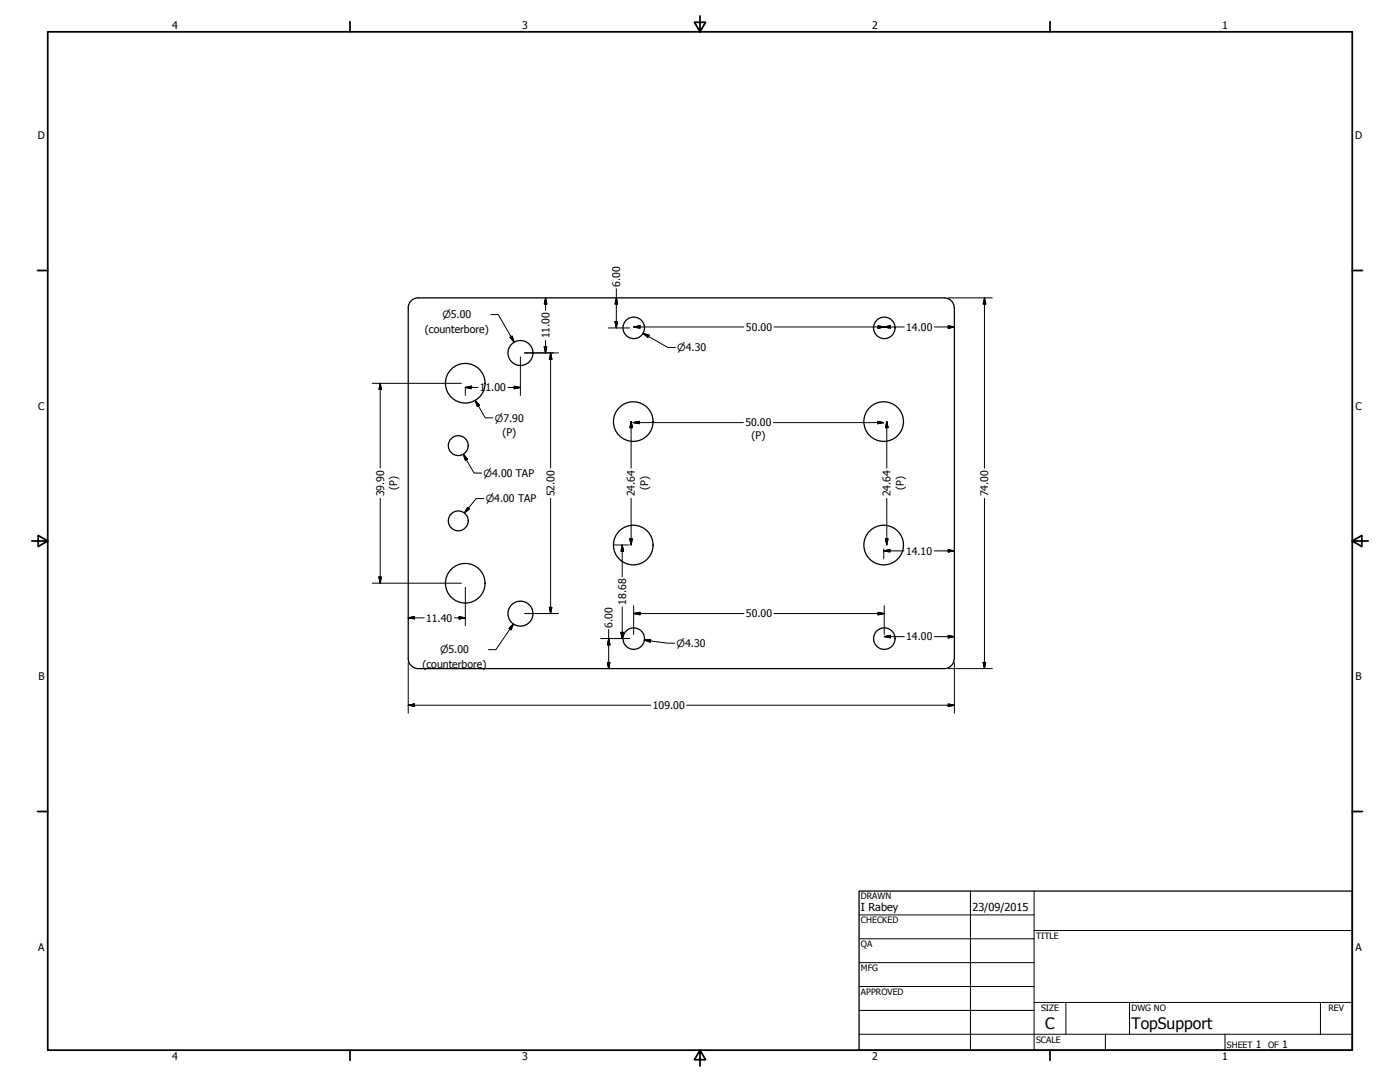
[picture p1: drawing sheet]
<svg xmlns="http://www.w3.org/2000/svg" width="559mm" height="432mm" viewBox="0 0 559 432" stroke-linecap="round" stroke-linejoin="round" font-family="sans-serif">
<!-- layer: Visible (ANSI) -->
<g fill="none" stroke="#000" stroke-width=".51">
<path d="M380.9 122.8a4 4 0 0 0-4-3.9h-210a4 4 0 0 0-4 3.9v140a4 4 0 0 0 4 4h210a4 4 0 0 0 4-3.9M380.9 122.9v139.9"/>
<circle cx="253" cy="130.8" r="4.3"/>
<circle cx="353" cy="130.8" r="4.3"/>
<circle cx="185.7" cy="152.9" r="7.9"/>
<circle cx="207.7" cy="140.9" r="5"/>
<circle cx="182.9" cy="177.8" r="4"/>
<circle cx="252.8" cy="168.2" r="7.9"/>
<circle cx="352.7" cy="168.2" r="7.9"/>
<circle cx="182.9" cy="207.9" r="4"/>
<circle cx="252.8" cy="217.5" r="7.9"/>
<circle cx="352.7" cy="217.5" r="7.9"/>
<circle cx="185.7" cy="232.8" r="7.9"/>
<circle cx="207.7" cy="244.9" r="5"/>
<circle cx="253" cy="254.9" r="4.3"/>
<circle cx="353" cy="254.9" r="4.3"/>
</g>
<!-- layer: Border (ANSI) -->
<g fill="none" stroke="#000" stroke-width=".7">
<path d="M19 12.7h520.8v406.4h-520.8zM139.7 8.6v4.1M279.4 6.3v6.4l-2.2-3.8h4.4l-2.2 3.8M419.1 8.6v4.1M15 107.9h4M539.8 107.9h4M12.7 215.9h6.3l-3.8-2.2v4.4l3.8-2.2M539.8 215.9l3.8 2.2v-4.4l-3.8 2.2h6.3M15 323.8h4M539.8 323.8h4M139.7 419.1v4.1M279.4 419.1l2.2 3.8h-4.4l2.2-3.8v6.3"/>
<path d="M419.1 419.1v4.1"/>
</g>
<!-- layer: Title (ANSI) -->
<g fill="none" stroke="#000" stroke-width=".4">
<path d="M387.3 355.6v63.5M412.7 355.6v63.5M342.9 365.1h69.8M342.9 374.6h69.8M412.7 371.3h127.1M342.9 384.2h69.8M342.9 393.7h69.8M342.9 412.7h196.9M342.9 403.2h69.8M412.7 400h127.1M425.4 400v12.7M441.2 412.7v6.4"/>
<path d="M450.8 400v12.7M488.9 412.7v6.4M527 400v12.7"/>
</g>
<path d="M342.9 355.6h196.9v63.5h-196.9z" fill="none" stroke="#000" stroke-width=".51"/>
<!-- layer: Dimension (ANSI) -->
<g fill="none" stroke="#000" stroke-width=".4">
<path d="M217.7 118.9l.5 2.4h-1zM217.7 118.9v4.9M246 118.9l.5 2.4h-1zM246 115.3v15.6M378.5 118.9h17.6M392.9 118.9l.5 2.4h-1zM392.9 118.9v67.9M195.9 125.5h3l6.3 11M203.6 134.6l.8-.5 .8 2.4zM217.2 138.4h1l-.5 2.4zM217.7 135.9v4.9M242.8 130.9h8.5"/>
<path d="M245.5 128.3h1l-.5 2.6zM252.9 130.5l2.6-.5v1zM252.9 130.5h44M256.7 133l2.4 .8-.5 .9zM256.7 133l9.9 5.7h3M308.9 130.5h52M350.5 130l2.4 .5-2.4 .5zM352.9 130.5l2.5-.5v1zM372.9 130.5h8M378.5 130l2.4 .5-2.4 .5zM148.6 153h35.5M151.8 153l.4 2.4h-.9z"/>
<path d="M151.8 153v33.8M185.7 154.6l2.5-.5v1zM185.7 154.6h5.1M185.7 154.6v3.2M189.7 159.8l1.7 1.9-.9 .5zM189.7 159.8l4 7h3M202.8 154.6h4.9M205.2 154.1l2.5 .5-2.5 .5zM207.7 142.4v15.4M209.4 140.8h13.5M219.8 140.8l.5 2.6h-1zM219.8 140.8v46"/>
<path d="M251.9 168.2l.5 2.5h-1zM251.9 168.2v18.6M252.7 168.7l2.5-.6v1zM252.7 168.7h44M308.7 168.7h44M350.3 168.1l2.4 .6-2.4 .4zM353.9 168.2l.6 2.5h-1.1zM353.9 168.2v18.6M151.8 198.9v33.8M184.9 181.3l1.7 2-.9 .4zM184.9 181.3l4.3 7.5h3.1M193.1 198.9h-3l-4.7 5.8"/>
<path d="M219.8 198.9v46M251.9 198.9v18.6M353.9 198.9v18.6M392.9 198.9v67.9M186.6 202.5l.8 .6-2 1.6zM245.2 217.5h5.9M248.3 217.5l.6 2.5h-1.1zM248.3 217.5v12.7M251.4 215h1l-.5 2.5zM352.7 219.8l2.5-.5v1zM352.7 219.8h8.1M352.7 219.1v3.9"/>
<path d="M353.4 215h1.1l-.6 2.5zM372.9 219.8h8M378.5 219.3l2.4 .5-2.4 .5zM148.6 232.7h35.5M151.3 230.3h.9l-.4 2.4zM185.7 234.4v15.3M162.9 246.6l2.5-.5v.9zM162.9 246.6h6.5M181.4 246.6h4.3M183.3 246.1l2.4 .5-2.4 .4zM203.1 250.8l1.8-1.8-.9 2.3zM204.9 249l-7 10.3h-3"/>
<path d="M209.4 244.9h13.5M219.3 242.4h1l-.5 2.5zM239.8 254.8h11.5M243 254.8l.5 2.6h-1.1zM243 251.2v15.6M247.8 252.3h1.1l-.6 2.5zM248.3 242.2v12.6M252.9 244.9l2.6-.6v1.1zM252.9 244.9h44M252.9 241.7v11.5M257.2 255.5l2.5-.2-.1 1zM257.2 255.5l9.1 1.2h2.9"/>
<path d="M308.9 244.9h44M350.5 244.3l2.4 .6-2.4 .5zM352.9 254.1l2.5-.5v1zM352.9 254.1h8M352.9 241.7v11.5M372.9 254.1h8M378.5 253.6l2.4 .5-2.4 .5zM162.9 264.5v20.1M242.4 264.4h1.1l-.5 2.4zM378.5 266.8h17.6M380.9 264.5v20.1M392.4 264.4h1l-.5 2.4z"/>
<path d="M162.9 281.4l2.5-.5v1zM162.9 281.4h96.9M274.1 281.4h106.8M378.5 280.9l2.4 .5-2.4 .5z"/>
</g>
<g fill="#000" stroke="#000" stroke-width=".4">
<path d="M203.6 134.6l1.6 1.9zM203.6 134.6l.8-.5 .8 2.4zM217.2 138.4l.5 2.4zM217.2 138.4h1l-.5 2.4zM217.7 118.9l.5 2.4zM217.7 118.9l.5 2.4h-1zM245.5 128.3l.5 2.6zM245.5 128.3h1l-.5 2.6zM246 118.9l.5 2.4zM246 118.9l.5 2.4h-1zM252.9 130.5l2.6-.5zM252.9 130.5l2.6-.5v1z"/>
<path d="M256.7 133l2.4 .8zM256.7 133l2.4 .8-.5 .9zM350.5 131l2.4-.5zM350.5 130l2.4 .5-2.4 .5zM352.9 130.5l2.5-.5zM352.9 130.5l2.5-.5v1zM378.5 131l2.4-.5zM378.5 130l2.4 .5-2.4 .5zM392.9 118.9l.5 2.4zM392.9 118.9l.5 2.4h-1zM151.8 153l.4 2.4zM151.8 153l.4 2.4h-.9z"/>
<path d="M185.7 154.6l2.5-.5zM185.7 154.6l2.5-.5v1zM205.2 155.1l2.5-.5zM205.2 154.1l2.5 .5-2.5 .5zM219.8 140.8l.5 2.6zM219.8 140.8l.5 2.6h-1zM189.7 159.8l1.7 1.9zM189.7 159.8l1.7 1.9-.9 .5zM251.9 168.2l.5 2.5zM251.9 168.2l.5 2.5h-1zM252.7 168.7l2.5-.6zM252.7 168.7l2.5-.6v1z"/>
<path d="M350.3 169.1l2.4-.4zM350.3 168.1l2.4 .6-2.4 .4zM353.9 168.2l.6 2.5zM353.9 168.2l.6 2.5h-1.1zM184.9 181.3l1.7 2zM184.9 181.3l1.7 2-.9 .4zM186.6 202.5l-1.2 2.2zM186.6 202.5l.8 .6-2 1.6zM248.3 217.5l.6 2.5zM248.3 217.5l.6 2.5h-1.1zM251.4 215l.5 2.5zM251.4 215h1l-.5 2.5z"/>
<path d="M353.4 215l.5 2.5zM353.4 215h1.1l-.6 2.5zM352.7 219.8l2.5-.5zM352.7 219.8l2.5-.5v1zM151.3 230.3l.5 2.4zM151.3 230.3h.9l-.4 2.4zM378.5 220.3l2.4-.5zM378.5 219.3l2.4 .5-2.4 .5zM162.9 246.6l2.5-.5zM162.9 246.6l2.5-.5v.9zM183.3 247l2.4-.4zM183.3 246.1l2.4 .5-2.4 .4z"/>
<path d="M204.9 249l-.9 2.3zM203.1 250.8l1.8-1.8-.9 2.3zM219.3 242.4l.5 2.5zM219.3 242.4h1l-.5 2.5zM243 254.8l.5 2.6zM243 254.8l.5 2.6h-1.1zM247.8 252.3l.5 2.5zM247.8 252.3h1.1l-.6 2.5zM252.9 244.9l2.6-.6zM252.9 244.9l2.6-.6v1.1zM257.2 255.5l2.5-.2zM257.2 255.5l2.5-.2-.1 1z"/>
<path d="M350.5 245.4l2.4-.5zM350.5 244.3l2.4 .6-2.4 .5zM352.9 254.1l2.5-.5zM352.9 254.1l2.5-.5v1zM378.5 254.6l2.4-.5zM378.5 253.6l2.4 .5-2.4 .5zM242.4 264.4l.6 2.4zM242.4 264.4h1.1l-.5 2.4zM392.4 264.4l.5 2.4zM392.4 264.4h1l-.5 2.4zM162.9 281.4l2.5-.5zM162.9 281.4l2.5-.5v1z"/>
<path d="M378.5 281.9l2.4-.5zM378.5 280.9l2.4 .5-2.4 .5z"/>
</g>
<g font-size="6.3">
<text x="417.2" y="410.6">C</text>
<text x="451.6" y="410.7">TopSupport</text>
</g>
<g font-size="4.4">
<text x="343.7" y="363.5">I Rabey</text>
<text x="388.1" y="363.7">23/09/2015</text>
</g>
<g font-size="4.2">
<text x="68.7" y="11.7">4</text>
<text x="208.4" y="11.7">3</text>
<text x="348.1" y="11.7">2</text>
<text x="487.8" y="11.7">1</text>
<text x="15.1" y="55.5">D</text>
<text x="540.9" y="55.5">D</text>
<text x="247.5" y="114.4" transform="rotate(-90 247.5 114.4)">6.00</text>
<text x="169.6" y="133">(counterbore)</text>
<text x="219.3" y="135.1" transform="rotate(-90 219.3 135.1)">11.00</text>
<text x="297.8" y="132">50.00</text>
<text x="361.7" y="132">14.00</text>
<text x="191.5" y="156.1">11.00</text>
<text x="15.2" y="163.4">C</text>
<text x="541" y="163.4">C</text>
<text x="297.5" y="170.2">50.00</text>
<text x="200.5" y="174.2">(P)</text>
<text x="300" y="175.4">(P)</text>
<text x="158.5" y="195.6" transform="rotate(-90 158.5 195.6)">(P)</text>
<text x="258.7" y="195.6" transform="rotate(-90 258.7 195.6)">(P)</text>
<text x="360.7" y="195.6" transform="rotate(-90 360.7 195.6)">(P)</text>
<text x="153.3" y="198.1" transform="rotate(-90 153.3 198.1)">39.90</text>
<text x="221.3" y="198.1" transform="rotate(-90 221.3 198.1)">52.00</text>
<text x="253.4" y="198.1" transform="rotate(-90 253.4 198.1)">24.64</text>
<text x="355.5" y="198.1" transform="rotate(-90 355.5 198.1)">24.64</text>
<text x="394.5" y="198.1" transform="rotate(-90 394.5 198.1)">74.00</text>
<text x="361.6" y="221.4">14.10</text>
<text x="249.9" y="241.4" transform="rotate(-90 249.9 241.4)">18.68</text>
<text x="170.1" y="248.1">11.40</text>
<text x="244.5" y="250.4" transform="rotate(-90 244.5 250.4)">6.00</text>
<text x="297.8" y="246.4">50.00</text>
<text x="361.7" y="255.6">14.00</text>
<text x="168.7" y="266.7">(counterbore)</text>
<text x="15.3" y="271.4">B</text>
<text x="541.1" y="271.4">B</text>
<text x="260.6" y="283">109.00</text>
<text x="15.2" y="379.3">A</text>
<text x="541" y="379.3">A</text>
<text x="501.3" y="418.3">1</text>
<text x="511.8" y="418.3">1</text>
<text x="68.7" y="423.2">4</text>
<text x="208.4" y="423.2">3</text>
<text x="348.1" y="423.2">2</text>
<text x="487.8" y="423.2">1</text>
</g>
<g font-size="4">
<text x="176.6" y="127">⌀5.00</text>
<text x="270.3" y="140.2">⌀4.30</text>
<text x="197.5" y="168.2">⌀7.90</text>
<text x="193" y="190.2">⌀4.00 TAP</text>
<text x="193.9" y="200.4">⌀4.00 TAP</text>
<text x="175.6" y="260.7">⌀5.00</text>
<text x="270.1" y="258.1">⌀4.30</text>
</g>
<g font-size="3.5">
<text x="343.7" y="358.9">DRAWN</text>
<text x="343.7" y="368.5">CHECKED</text>
<text x="413.5" y="374.6">TITLE</text>
<text x="343.7" y="378">QA</text>
<text x="343.7" y="387.5">MFG</text>
<text x="343.7" y="397.1">APPROVED</text>
<text x="415.5" y="403.4">SIZE</text>
<text x="451.6" y="403.4">DWG NO</text>
<text x="530.3" y="403.4">REV</text>
<text x="413.5" y="416.1">SCALE</text>
<text x="489.7" y="418.3">SHEET</text>
<text x="506.2" y="418.3">OF</text>
</g>
</svg>
